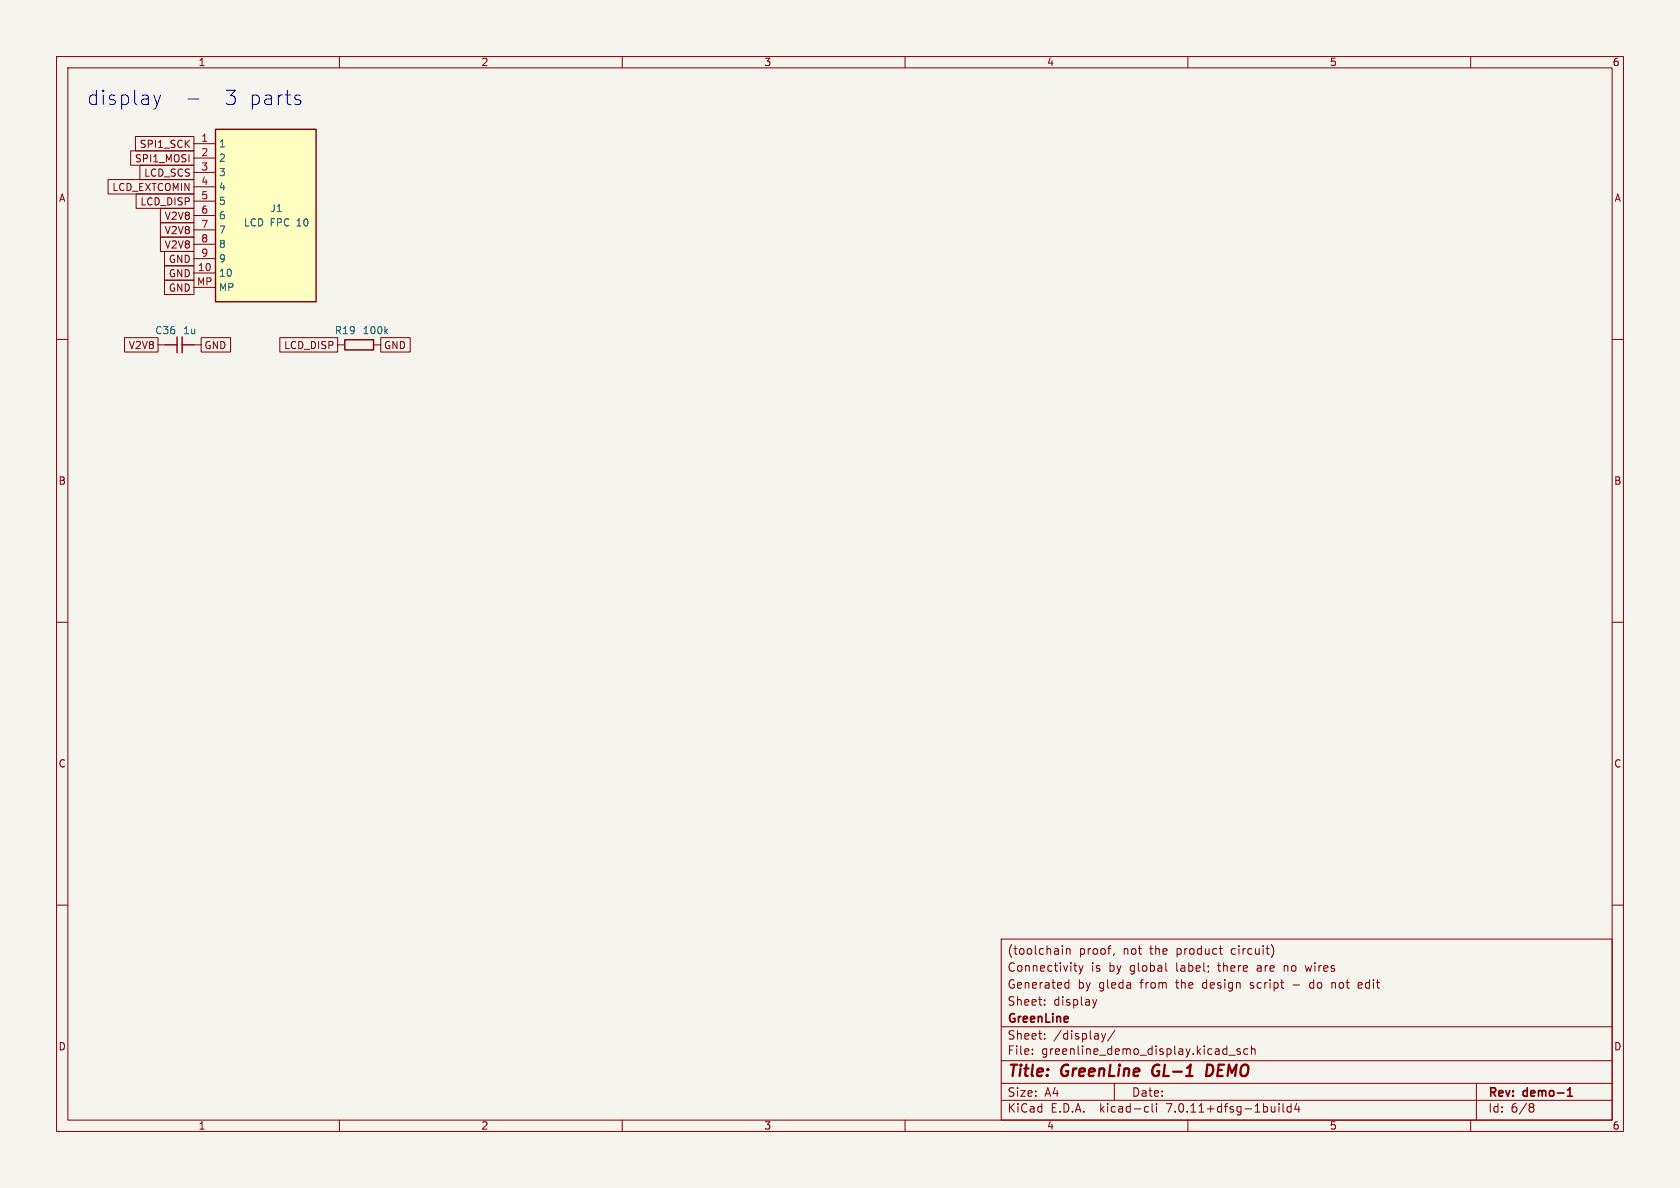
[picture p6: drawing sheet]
<svg xmlns="http://www.w3.org/2000/svg" width="297mm" height="210mm" viewBox="0 0 297 210" stroke-linecap="round" stroke-linejoin="round" font-family="sans-serif">
<path d="M0 0h297v210h-297z" fill="#f5f4ef" stroke="#f5f4ef" stroke-width=".18"/>
<g fill="none" stroke="#840000" stroke-width=".18">
<path d="M10 10h277v190h-277zM12 12h273v186h-273zM60 10v2M110 10v2M160 10v2M210 10v2M260 10v2M19.1 31.7h15.2v2.6h-15.2zM23.1 26.7h11.2v2.5h-11.2zM23.9 24.1h10.4v2.6h-10.4zM24.1 34.3h10.2v2.5h-10.2zM24.7 29.2h9.6v2.6h-9.6z"/>
<path d="M28.4 39.4h5.9v2.5h-5.9zM28.4 36.8h5.9v2.6h-5.9zM34.3 25.4h3.8M34.3 27.9h3.8M34.3 30.5h3.8M34.3 33h3.8M34.3 35.6h3.8M34.3 38.1h3.8M10 60h2M22 59.7h5.9v2.5h-5.9zM28.4 41.9h5.9v2.6h-5.9zM29.1 49.5h5.2v2.6h-5.2z"/>
<path d="M29.1 47h5.2v2.5h-5.2zM29.1 44.4h5.2v2.6h-5.2zM34.3 48.3h3.8M34.3 40.6h3.8M34.3 43.2h3.8M34.3 45.7h3.8M34.3 50.8h3.8M35.6 59.7h5.2v2.5h-5.2zM49.5 59.7h10.2v2.5h-10.2zM67.3 59.7h5.2v2.5h-5.2zM285 60h2M27.9 61h1.3"/>
<path d="M34.3 61h1.3M59.7 61h1.3M66 61h1.3M10 110h2M285 110h2M10 160h2M285 160h2M177 166h108v32h-108zM184.7 176.8v.1M184.7 177.6v.1M187.8 167.2v.1M187.8 167.7v1"/>
<path d="M188.4 174.6h.6M188.4 173.8h.6M188.5 167.7v1M188.5 167.8l.2-.1 .4 .1 .1 .9M189 173.2v1.5M189.8 170.7h.6M190 171.5l.4 .2M190.7 170.7l.4 1M191.1 171.7l-.1 .4-.3 .1M191.5 170.7l-.4 1M193.2 176.7l.3 1M193.5 177.7l-.1 .4"/>
<path d="M193.9 176.7l-.4 1M197 168.6l-.2 .3M206.1 170.2v1.3l.2 .2M215.5 167.7h.6M215.8 168.6l.3 .1M224.7 167a1.72 1.72 0 0 1 0 2.3M227 170.7v1M227.1 170.8h-.1M228.6 174.1h1.1M230.7 170.7l.3 1M231.8 173.7l-.3 .3v.4l.3 .3M235.5 173.7v1"/>
<path d="M235.9 173.7l-.4 .1M240.7 173.8l-.4-.1-.2 .2 .1 .7h.5M240.8 174.1l-.7 .1M60 198v2M110 198v2M160 198v2M177 194.5h108M177 191.5h108M177 187.5h108M177 181.5h108M182.5 186.3v.1M182.5 185.5v.1"/>
<path d="M184.7 183.6v.1M184.7 182.8v.1M194.7 182.7l.4 1M195.1 183.7l-.1 .4-.3 .1M195.5 182.7l-.4 1M197 191.5v3M197.1 182.1l-1.3 2M202.6 195.6l.4 .1M203 196.5l-.4 .1M203.7 195.1v1.3l.2 .2M204.5 195.1v.1M204.5 195.6v1"/>
<path d="M210 198v2M217.2 186.5h1.2M219.2 185.5l-.3-.1-.2 .2v.2l.5 .2v.3h-.5M220.6 185.5l-.4-.1-.3 .3v.4l.1 .2h.6M221.2 185.5l.3-.1 .3 .1 .1 .9M221.2 184.9v1.5M226.1 195.1v.1M226.1 195.6v1M226.8 195.1v1.3l.2 .2M228.2 195.7l-.4-.1-.3 .3v.4l.2 .2h.5M228.2 195.1v1.5M229.2 195l-.3 1.1h.9"/>
<path d="M229.6 195.6v1M260 198v2M261 191.5v6.5M270.6 195.1h.3l.3 .3-.3 .3M270.6 195.7h.3M270.9 195.7l.2 .2 .1 .4-.3 .3h-.3"/>
</g>
<path d="M277.1 193.8h.9M277.1 192.7l.5-.4v1.5" fill="none" stroke="#840000" stroke-width=".3"/>
<path d="M204 188.5a1.27 1.27 0 0 0 0 1.6M214.2 188.3l-.7-.1-.3 2h.5l.5-.3" fill="none" stroke="#840000" stroke-width=".4"/>
<path d="M38.1 22.9h17.8v30.4h-17.8zM31.3 59.6v2.8M32.2 59.6v2.8M29.2 61h2.1M32.2 61h2.1M61 60.1h5v1.8h-5z" fill="none" stroke="#840000" stroke-width=".25"/>
<path d="M68.2 58.5l.3 .5M68.5 58.2l-.5 .4" fill="none" stroke="#006464" stroke-width=".18"/>
<path d="M38.1 22.9h17.8v30.4h-17.8z" fill="#ffffc2" stroke="#ffffc2" stroke-width=".18"/>
<path d="M27.2 16.8l.6 1.7M27.8 18.5l-.4 .7M28.4 16.8l-.6 1.7M33.2 17.5h2M52.5 17.6l.6 .2 .1 .3-.4 .4h-.4M52.5 16.8l.6 .1" fill="none" stroke="#0000c2" stroke-width=".18"/>
<g font-size="3.5" fill="#0000c2">
<text x="15.2" y="18.8">display</text>
<text x="39.3" y="18.8">3 parts</text>
</g>
<g font-size="2.8" fill="#840000">
<text x="178" y="190.9">Title:</text>
<text x="187.7" y="190.9">GreenLine</text>
<text x="204.6" y="190.9">GL-1</text>
<text x="214.9" y="190.9">DEMO</text>
</g>
<g font-size="2.1" fill="#840000">
<text x="178" y="172">Connectivity</text>
<text x="178" y="169">(toolchain</text>
<text x="190.7" y="169">proof,</text>
<text x="192.9" y="172">is</text>
<text x="196.1" y="172">by</text>
<text x="198.6" y="169">not</text>
<text x="199.9" y="172">global</text>
<text x="203.5" y="169">the</text>
<text x="208.2" y="172">label;</text>
<text x="208.3" y="169">product</text>
<text x="215.8" y="172">there</text>
<text x="218.1" y="169">circuit)</text>
<text x="222.8" y="172">are</text>
<text x="227.7" y="172">no</text>
<text x="231.7" y="172">wires</text>
<text x="178" y="178">Sheet:</text>
<text x="178" y="175">Generated</text>
<text x="186.2" y="178">display</text>
<text x="190.5" y="175">by</text>
<text x="194.3" y="175">gleda</text>
<text x="201.8" y="175">from</text>
<text x="208.2" y="175">the</text>
<text x="213" y="175">design</text>
<text x="221.6" y="175">script</text>
<text x="232.4" y="175">do</text>
<text x="236.4" y="175">not</text>
<text x="241.3" y="175">edit</text>
<text x="178" y="184">Sheet:</text>
<text x="178" y="181.2">GreenLine</text>
<text x="186.2" y="184">/display/</text>
<text x="178" y="186.7">File:</text>
<text x="184.1" y="186.7">greenline_demo_display.kicad_sch</text>
<text x="178" y="196.9">KiCad</text>
<text x="178" y="194.1">Size:</text>
<text x="184.7" y="194.1">A4</text>
<text x="185.7" y="196.9">E.D.A.</text>
<text x="194.6" y="196.9">kicad-cli</text>
<text x="200" y="194.1">Date:</text>
<text x="206.5" y="196.9">7.0.11+dfsg-1build4</text>
<text x="263" y="194.3">Rev:</text>
<text x="263" y="196.9">Id:</text>
<text x="267.1" y="196.9">6/8</text>
<text x="269.4" y="194.3">demo-1</text>
</g>
<g font-size="1.8" fill="#840000">
<text x="35" y="11.9">1</text>
<text x="85" y="11.9">2</text>
<text x="135" y="11.9">3</text>
<text x="185" y="11.9">4</text>
<text x="235" y="11.9">5</text>
<text x="285" y="11.9">6</text>
<text x="23.8" y="28.9">SPI1_MOSI</text>
<text x="24.6" y="26.4">SPI1_SCK</text>
<text x="10.3" y="35.9">A</text>
<text x="19.8" y="34">LCD_EXTCOMIN</text>
<text x="25.4" y="31.4">LCD_SCS</text>
<text x="285.3" y="35.9">A</text>
<text x="24.7" y="36.5">LCD_DISP</text>
<text x="29" y="41.6">V2V8</text>
<text x="29" y="39.1">V2V8</text>
<text x="29" y="44.1">V2V8</text>
<text x="29.7" y="46.7">GND</text>
<text x="29.7" y="51.8">GND</text>
<text x="29.7" y="49.2">GND</text>
<text x="22.7" y="61.9">V2V8</text>
<text x="36" y="61.9">GND</text>
<text x="50.1" y="61.9">LCD_DISP</text>
<text x="67.8" y="61.9">GND</text>
<text x="10.3" y="85.9">B</text>
<text x="285.3" y="85.9">B</text>
<text x="10.3" y="135.9">C</text>
<text x="285.3" y="135.9">C</text>
<text x="10.3" y="185.9">D</text>
<text x="285.3" y="185.9">D</text>
<text x="35" y="199.9">1</text>
<text x="85" y="199.9">2</text>
<text x="135" y="199.9">3</text>
<text x="185" y="199.9">4</text>
<text x="235" y="199.9">5</text>
<text x="285" y="199.9">6</text>
</g>
<g font-size="1.8" fill="#a90000">
<text x="35.5" y="25.1">1</text>
<text x="35.5" y="27.7">2</text>
<text x="35.5" y="30.2">3</text>
<text x="35.5" y="32.8">4</text>
<text x="35.5" y="35.3">5</text>
<text x="35.5" y="37.8">6</text>
<text x="35.5" y="40.4">7</text>
<text x="35.5" y="42.9">8</text>
<text x="35.5" y="45.5">9</text>
<text x="34.7" y="50.5">MP</text>
<text x="34.9" y="48">10</text>
</g>
<g font-size="1.8" fill="#006464">
<text x="38.6" y="26.3">1</text>
<text x="38.6" y="28.8">2</text>
<text x="38.6" y="31.3">3</text>
<text x="38.6" y="33.9">4</text>
<text x="38.6" y="36.4">5</text>
<text x="38.6" y="39">6</text>
<text x="38.6" y="41.5">7</text>
<text x="43" y="40.2">LCD FPC</text>
<text x="47.7" y="37.7">J1</text>
<text x="52.6" y="40.2">10</text>
<text x="38.6" y="44">8</text>
<text x="38.6" y="46.6">9</text>
<text x="38.6" y="49.1">10</text>
<text x="38.6" y="51.7">MP</text>
<text x="27.3" y="59.3">C36</text>
<text x="32.3" y="59.3">1u</text>
<text x="59.1" y="59.3">R19</text>
<text x="64" y="59.3">100k</text>
</g>
</svg>
